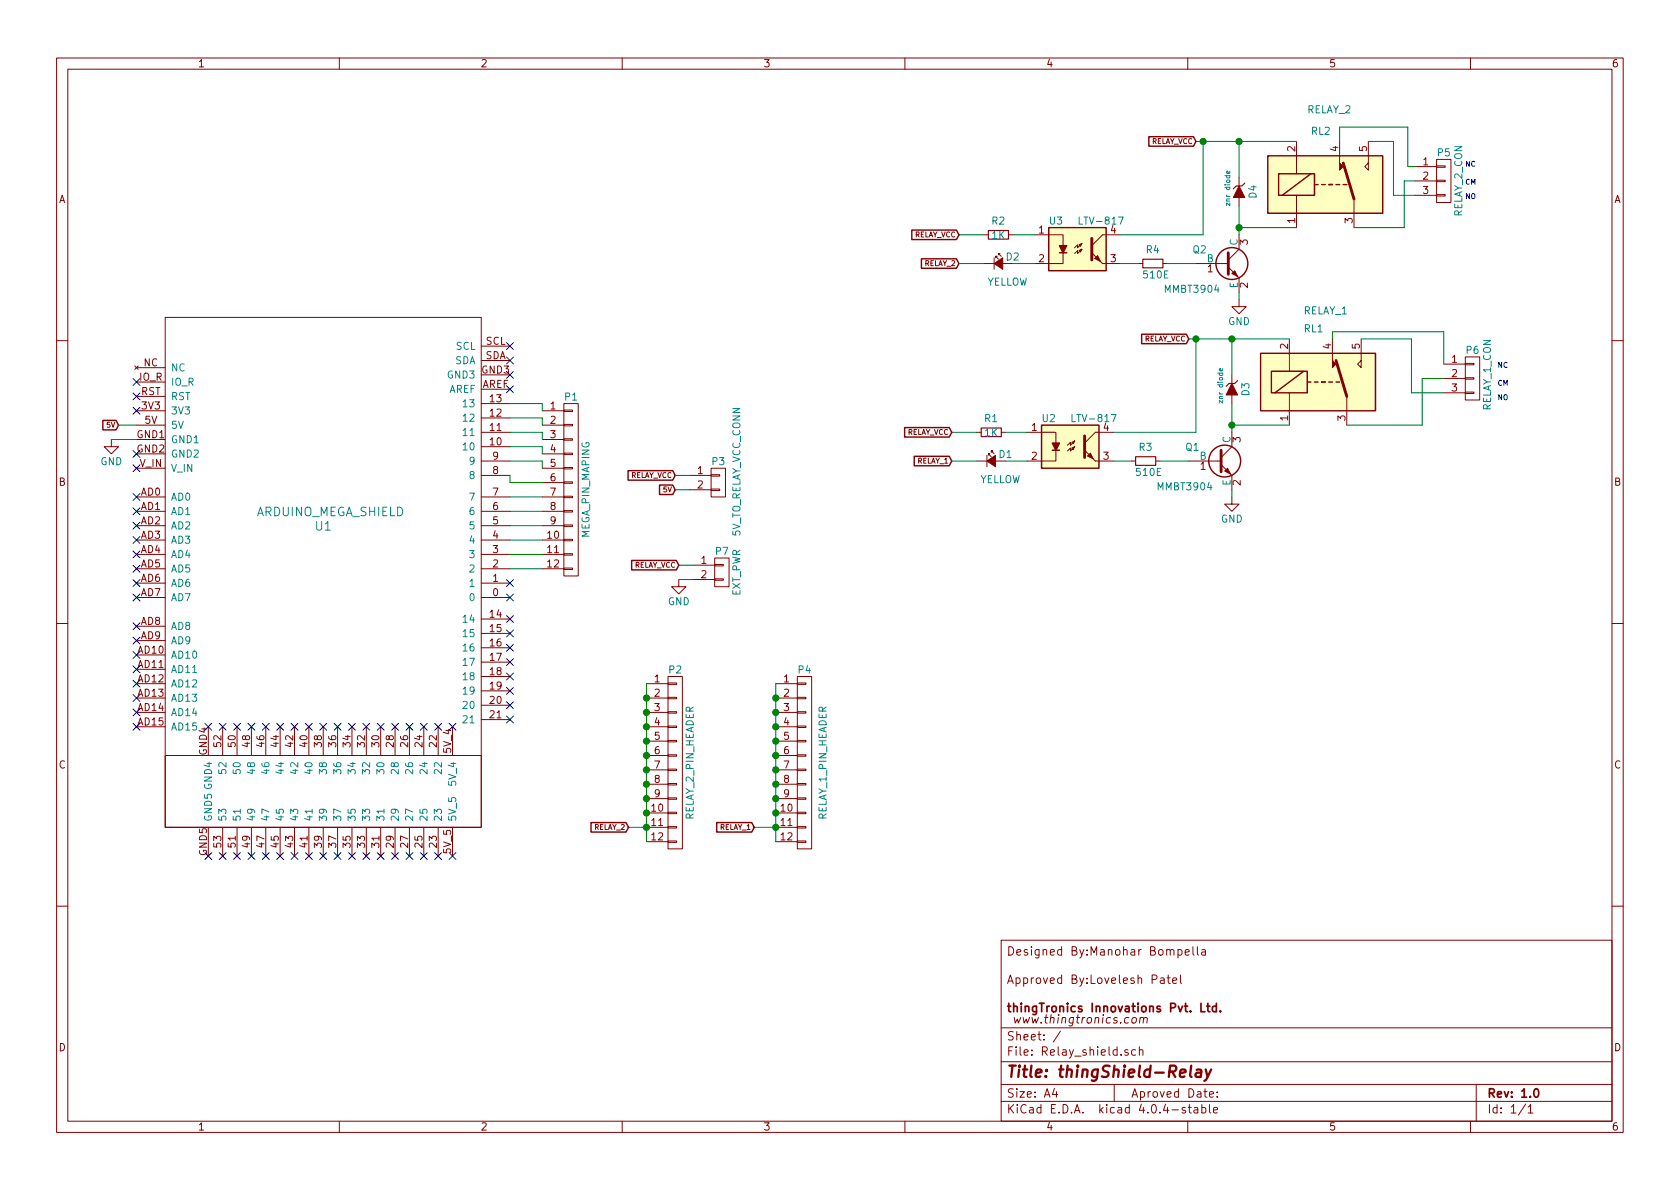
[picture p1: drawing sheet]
EESchema Schematic File Version 2
LIBS:power
LIBS:device
LIBS:transistors
LIBS:conn
LIBS:linear
LIBS:regul
LIBS:74xx
LIBS:cmos4000
LIBS:adc-dac
LIBS:memory
LIBS:xilinx
LIBS:microcontrollers
LIBS:dsp
LIBS:microchip
LIBS:analog_switches
LIBS:motorola
LIBS:texas
LIBS:intel
LIBS:audio
LIBS:interface
LIBS:digital-audio
LIBS:philips
LIBS:display
LIBS:cypress
LIBS:siliconi
LIBS:opto
LIBS:atmel
LIBS:contrib
LIBS:valves
LIBS:arduino_shield
LIBS:Songle_SRD-03VDC-SL-C
LIBS:arduino_mega_shield
LIBS:Relay_shield-cache
EELAYER 25 0
EELAYER END
$Descr A4 11693 8268
encoding utf-8
Sheet 1 1
Title "thingShield-Relay"
Date ""
Rev "1.0"
Comp ""
Comment1 ""
Comment2 ""
Comment3 ""
Comment4 ""
$EndDescr
$Comp
L LTV-817 U3
U 1 1
P 7500 1725
F 0 "U3" H 7300 1925 50  0000 L CNN
F 1 "LTV-817" H 7500 1925 50  0000 L CNN
F 2 "PC817:DIL04" H 7300 1525 50  0001 L CIN
F 3 "" H 7500 1625 50  0000 L CNN
	1    7500 1725
	1    0    0    -1  
$EndComp
$Comp
L R_Small R2
U 1 1
P 6950 1625
F 0 "R2" V 6850 1575 50  0000 L CNN
F 1 "1K" V 6950 1575 50  0000 L CNN
F 2 "Resistors_SMD:R_0805_HandSoldering" H 6950 1625 50  0001 C CNN
F 3 "" H 6950 1625 50  0000 C CNN
	1    6950 1625
	0    1    1    0   
$EndComp
$Comp
L R_Small R4
U 1 1
P 8025 1825
F 0 "R4" V 7925 1775 50  0000 L CNN
F 1 "510E" V 8100 1750 50  0000 L CNN
F 2 "Resistors_SMD:R_0805_HandSoldering" H 8025 1825 50  0001 C CNN
F 3 "" H 8025 1825 50  0000 C CNN
	1    8025 1825
	0    1    1    0   
$EndComp
$Comp
L MMBT3904 Q2
U 1 1
P 8525 1825
F 0 "Q2" H 8300 1925 50  0000 L CNN
F 1 "MMBT3904" H 8100 1650 50  0000 L CNN
F 2 "TO_SOT_Packages_SMD:SOT-23" H 8200 2025 50  0001 L CIN
F 3 "" H 8525 1825 50  0000 L CNN
	1    8525 1825
	1    0    0    -1  
$EndComp
$Comp
L G5Q-1 RL2
U 1 1
P 9025 1475
F 0 "RL2" H 9125 2050 50  0000 L CNN
F 1 "RELAY_2" H 9100 2200 50  0000 L CNN
F 2 "relays:Songle_SRS-03VDC-SL" H 9675 1625 50  0001 L CNN
F 3 "" H 9225 1275 50  0000 C CNN
	1    9025 1475
	1    0    0    -1  
$EndComp
$Comp
L ZENERsmall D4
U 1 1
P 8625 1325
F 0 "D4" H 8625 1425 50  0000 C CNN
F 1 "znr diode" H 8600 1250 35  0000 C CNN
F 2 "Diodes_ThroughHole:D_5W_P10.16mm_Horizontal" H 8625 1325 50  0001 C CNN
F 3 "" H 8625 1325 50  0000 C CNN
	1    8625 1325
	0    1    1    0   
$EndComp
$Comp
L GND #PWR01
U 1 1
P 8625 2075
F 0 "#PWR01" H 8625 1825 50  0001 C CNN
F 1 "GND" H 8625 1925 50  0000 C CNN
F 2 "" H 8625 2075 50  0000 C CNN
F 3 "" H 8625 2075 50  0000 C CNN
	1    8625 2075
	1    0    0    -1  
$EndComp
$Comp
L Led_Small D2
U 1 1
P 6950 1825
F 0 "D2" H 7000 1875 50  0000 L CNN
F 1 "YELLOW" H 6875 1700 50  0000 L CNN
F 2 "LEDs:LED_0805" V 6950 1825 50  0001 C CNN
F 3 "" V 6950 1825 50  0000 C CNN
	1    6950 1825
	1    0    0    -1  
$EndComp
Text GLabel 6675 1825 0    35   Input ~ 0
RELAY_2
$Comp
L LTV-817 U2
U 1 1
P 7450 3100
F 0 "U2" H 7250 3300 50  0000 L CNN
F 1 "LTV-817" H 7450 3300 50  0000 L CNN
F 2 "PC817:DIL04" H 7250 2900 50  0001 L CIN
F 3 "" H 7450 3000 50  0000 L CNN
	1    7450 3100
	1    0    0    -1  
$EndComp
$Comp
L R_Small R1
U 1 1
P 6900 3000
F 0 "R1" V 6800 2950 50  0000 L CNN
F 1 "1K" V 6900 2950 50  0000 L CNN
F 2 "Resistors_SMD:R_0805_HandSoldering" H 6900 3000 50  0001 C CNN
F 3 "" H 6900 3000 50  0000 C CNN
	1    6900 3000
	0    1    1    0   
$EndComp
$Comp
L R_Small R3
U 1 1
P 7975 3200
F 0 "R3" V 7875 3150 50  0000 L CNN
F 1 "510E" V 8050 3125 50  0000 L CNN
F 2 "Resistors_SMD:R_0805_HandSoldering" H 7975 3200 50  0001 C CNN
F 3 "" H 7975 3200 50  0000 C CNN
	1    7975 3200
	0    1    1    0   
$EndComp
$Comp
L MMBT3904 Q1
U 1 1
P 8475 3200
F 0 "Q1" H 8250 3300 50  0000 L CNN
F 1 "MMBT3904" H 8050 3025 50  0000 L CNN
F 2 "TO_SOT_Packages_SMD:SOT-23" H 8150 3400 50  0001 L CIN
F 3 "" H 8475 3200 50  0000 L CNN
	1    8475 3200
	1    0    0    -1  
$EndComp
$Comp
L G5Q-1 RL1
U 1 1
P 8975 2850
F 0 "RL1" H 9075 3425 50  0000 L CNN
F 1 "RELAY_1" H 9075 3550 50  0000 L CNN
F 2 "relays:Songle_SRS-03VDC-SL" H 9625 3000 50  0001 L CNN
F 3 "" H 9175 2650 50  0000 C CNN
	1    8975 2850
	1    0    0    -1  
$EndComp
$Comp
L ZENERsmall D3
U 1 1
P 8575 2700
F 0 "D3" H 8575 2800 50  0000 C CNN
F 1 "znr diode" H 8550 2625 35  0000 C CNN
F 2 "Diodes_ThroughHole:D_5W_P10.16mm_Horizontal" H 8575 2700 50  0001 C CNN
F 3 "" H 8575 2700 50  0000 C CNN
	1    8575 2700
	0    1    1    0   
$EndComp
$Comp
L GND #PWR02
U 1 1
P 8575 3450
F 0 "#PWR02" H 8575 3200 50  0001 C CNN
F 1 "GND" H 8575 3300 50  0000 C CNN
F 2 "" H 8575 3450 50  0000 C CNN
F 3 "" H 8575 3450 50  0000 C CNN
	1    8575 3450
	1    0    0    -1  
$EndComp
$Comp
L Led_Small D1
U 1 1
P 6900 3200
F 0 "D1" H 6950 3250 50  0000 L CNN
F 1 "YELLOW" H 6825 3075 50  0000 L CNN
F 2 "LEDs:LED_0805" V 6900 3200 50  0001 C CNN
F 3 "" V 6900 3200 50  0000 C CNN
	1    6900 3200
	1    0    0    -1  
$EndComp
Text GLabel 6625 3200 0    35   Input ~ 0
RELAY_1
$Comp
L ARDUINO_MEGA_SHIELD U1
U 1 1
P 1600 4000
F 0 "U1" H 2250 4350 60  0000 C CNN
F 1 "ARDUINO_MEGA_SHIELD" H 2300 4450 60  0000 C CNN
F 2 "Arduino:ARDUINO_MEGA_SHIELD" H 1600 4000 60  0001 C CNN
F 3 "" H 1600 4000 60  0001 C CNN
	1    1600 4000
	1    0    0    -1  
$EndComp
$Comp
L CONN_01X12 P2
U 1 1
P 4700 5300
F 0 "P2" H 4700 5950 50  0000 C CNN
F 1 "RELAY_2_PIN_HEADER" V 4800 5300 50  0000 C CNN
F 2 "Pin_Headers:Pin_Header_Straight_1x12_Pitch2.54mm" H 4700 5300 50  0001 C CNN
F 3 "" H 4700 5300 50  0000 C CNN
	1    4700 5300
	1    0    0    -1  
$EndComp
$Comp
L CONN_01X12 P4
U 1 1
P 5600 5300
F 0 "P4" H 5600 5950 50  0000 C CNN
F 1 "RELAY_1_PIN_HEADER" V 5725 5300 50  0000 C CNN
F 2 "Pin_Headers:Pin_Header_Straight_1x12_Pitch2.54mm" H 5600 5300 50  0001 C CNN
F 3 "" H 5600 5300 50  0000 C CNN
	1    5600 5300
	1    0    0    -1  
$EndComp
$Comp
L CONN_01X12 P1
U 1 1
P 3975 3400
F 0 "P1" H 3975 4050 50  0000 C CNN
F 1 "MEGA_PIN_MAPING" V 4075 3400 50  0000 C CNN
F 2 "Pin_Headers:Pin_Header_Straight_1x12_Pitch2.54mm" H 3975 3400 50  0001 C CNN
F 3 "" H 3975 3400 50  0000 C CNN
	1    3975 3400
	1    0    0    -1  
$EndComp
Wire Wire Line
	7800 1825 7925 1825
Wire Wire Line
	8125 1825 8325 1825
Wire Wire Line
	8625 1425 8625 1625
Wire Wire Line
	8625 1575 9025 1575
Connection ~ 8625 1575
Wire Wire Line
	8625 1225 8625 975 
Wire Wire Line
	8325 975  9025 975 
Wire Wire Line
	8625 2025 8625 2075
Wire Wire Line
	7050 1625 7200 1625
Wire Wire Line
	7050 1825 7200 1825
Wire Wire Line
	7800 1625 8375 1625
Wire Wire Line
	8375 1625 8375 975 
Connection ~ 8625 975 
Wire Wire Line
	6675 1625 6850 1625
Connection ~ 8375 975 
Wire Wire Line
	6675 1825 6850 1825
Wire Wire Line
	7750 3200 7875 3200
Wire Wire Line
	8075 3200 8275 3200
Wire Wire Line
	8575 2800 8575 3000
Wire Wire Line
	8575 2950 8975 2950
Connection ~ 8575 2950
Wire Wire Line
	8575 2600 8575 2350
Wire Wire Line
	8275 2350 8975 2350
Wire Wire Line
	8575 3400 8575 3450
Wire Wire Line
	7000 3000 7150 3000
Wire Wire Line
	7000 3200 7150 3200
Wire Wire Line
	7750 3000 8325 3000
Wire Wire Line
	8325 3000 8325 2350
Connection ~ 8575 2350
Wire Wire Line
	6625 3000 6800 3000
Connection ~ 8325 2350
Wire Wire Line
	6625 3200 6800 3200
Wire Wire Line
	9275 2350 9275 2300
Wire Wire Line
	4500 4750 4500 5850
Connection ~ 4500 4850
Connection ~ 4500 5050
Connection ~ 4500 4950
Connection ~ 4500 5150
Connection ~ 4500 5250
Connection ~ 4500 5350
Connection ~ 4500 5450
Connection ~ 4500 5550
Connection ~ 4500 5650
Connection ~ 4500 5750
Wire Wire Line
	5400 4750 5400 5850
Connection ~ 5400 4850
Connection ~ 5400 4950
Connection ~ 5400 5050
Connection ~ 5400 5150
Connection ~ 5400 5250
Connection ~ 5400 5350
Connection ~ 5400 5450
Connection ~ 5400 5550
Connection ~ 5400 5650
Connection ~ 5400 5750
Wire Wire Line
	3550 3950 3775 3950
Wire Wire Line
	3550 3850 3775 3850
Wire Wire Line
	3550 3750 3775 3750
Wire Wire Line
	3550 3650 3775 3650
Wire Wire Line
	3775 3550 3550 3550
Wire Wire Line
	3550 3450 3775 3450
Wire Wire Line
	3775 3350 3550 3350
Wire Wire Line
	3550 3350 3550 3300
Wire Wire Line
	3550 3200 3775 3200
Wire Wire Line
	3775 3200 3775 3250
Wire Wire Line
	3775 3150 3775 3100
Wire Wire Line
	3775 3100 3550 3100
Wire Wire Line
	3775 3050 3775 3000
Wire Wire Line
	3775 3000 3550 3000
Wire Wire Line
	3775 2950 3775 2900
Wire Wire Line
	3775 2900 3550 2900
Wire Wire Line
	3775 2850 3775 2800
Wire Wire Line
	3775 2800 3550 2800
Wire Wire Line
	5250 5750 5400 5750
Wire Wire Line
	4375 5750 4500 5750
NoConn ~ 950  2650
NoConn ~ 950  2850
NoConn ~ 950  3150
NoConn ~ 950  3250
NoConn ~ 950  3450
NoConn ~ 950  3550
NoConn ~ 950  3650
NoConn ~ 950  3750
NoConn ~ 950  3850
NoConn ~ 950  3950
NoConn ~ 950  4050
NoConn ~ 950  4150
NoConn ~ 950  4350
NoConn ~ 950  4450
NoConn ~ 950  4550
NoConn ~ 950  4650
NoConn ~ 950  4750
NoConn ~ 950  4850
NoConn ~ 950  4950
NoConn ~ 950  5050
NoConn ~ 1450 5050
NoConn ~ 1550 5050
NoConn ~ 1650 5050
NoConn ~ 1750 5050
NoConn ~ 1850 5050
NoConn ~ 1950 5050
NoConn ~ 2050 5050
NoConn ~ 2150 5050
NoConn ~ 2250 5050
NoConn ~ 2350 5050
NoConn ~ 2450 5050
NoConn ~ 2550 5050
NoConn ~ 2650 5050
NoConn ~ 2750 5050
NoConn ~ 2850 5050
NoConn ~ 2950 5050
NoConn ~ 3050 5050
NoConn ~ 3150 5050
NoConn ~ 1450 5950
NoConn ~ 1550 5950
NoConn ~ 1650 5950
NoConn ~ 1750 5950
NoConn ~ 1850 5950
NoConn ~ 1950 5950
NoConn ~ 2050 5950
NoConn ~ 2150 5950
NoConn ~ 2250 5950
NoConn ~ 2350 5950
NoConn ~ 2450 5950
NoConn ~ 2550 5950
NoConn ~ 2650 5950
NoConn ~ 2750 5950
NoConn ~ 2850 5950
NoConn ~ 2950 5950
NoConn ~ 3050 5950
NoConn ~ 3150 5950
NoConn ~ 3550 4300
NoConn ~ 3550 4400
NoConn ~ 3550 4500
NoConn ~ 3550 4600
NoConn ~ 3550 4700
NoConn ~ 3550 4800
NoConn ~ 3550 4900
NoConn ~ 3550 5000
NoConn ~ 3550 4050
NoConn ~ 3550 4150
NoConn ~ 3550 2700
NoConn ~ 3550 2600
NoConn ~ 3550 2500
NoConn ~ 3550 2400
Text GLabel 4700 3400 0    35   Input ~ 0
5V
$Comp
L GND #PWR03
U 1 1
P 775 3050
F 0 "#PWR03" H 775 2800 50  0001 C CNN
F 1 "GND" H 775 2900 50  0000 C CNN
F 2 "" H 775 3050 50  0000 C CNN
F 3 "" H 775 3050 50  0000 C CNN
	1    775  3050
	1    0    0    -1  
$EndComp
Wire Wire Line
	950  3050 775  3050
Text GLabel 825  2950 0    35   Input ~ 0
5V
Wire Wire Line
	825  2950 950  2950
$Comp
L CONN_01X02 P3
U 1 1
P 5000 3350
F 0 "P3" H 5000 3500 50  0000 C CNN
F 1 "5V_TO_RELAY_VCC_CONN" V 5125 3425 50  0000 C CNN
F 2 "Pin_Headers:Pin_Header_Straight_1x02_Pitch2.54mm" H 5000 3350 50  0001 C CNN
F 3 "" H 5000 3350 50  0000 C CNN
	1    5000 3350
	1    0    0    -1  
$EndComp
Wire Wire Line
	4700 3400 4800 3400
Text GLabel 4700 3300 0    35   Input ~ 0
RELAY_VCC
Wire Wire Line
	4700 3300 4800 3300
$Comp
L CONN_01X03 P5
U 1 1
P 10050 1250
F 0 "P5" H 10050 1450 50  0000 C CNN
F 1 "RELAY_2_CON" V 10150 1250 50  0000 C CNN
F 2 "Connectors:gmkds_3-3-5,08" H 10050 1250 50  0001 C CNN
F 3 "" H 10050 1250 50  0000 C CNN
	1    10050 1250
	1    0    0    -1  
$EndComp
$Comp
L CONN_01X03 P6
U 1 1
P 10250 2625
F 0 "P6" H 10250 2825 50  0000 C CNN
F 1 "RELAY_1_CON" V 10350 2650 50  0000 C CNN
F 2 "Connectors:gmkds_3-3-5,08" H 10250 2625 50  0001 C CNN
F 3 "" H 10250 2625 50  0000 C CNN
	1    10250 2625
	1    0    0    -1  
$EndComp
Wire Wire Line
	9325 975  9325 875 
Wire Wire Line
	9325 875  9800 875 
Wire Wire Line
	9800 875  9800 1150
Wire Wire Line
	9800 1150 9850 1150
Wire Wire Line
	9525 975  9700 975 
Wire Wire Line
	9700 975  9700 1350
Wire Wire Line
	9700 1350 9850 1350
Wire Wire Line
	9425 1575 9775 1575
Wire Wire Line
	9775 1575 9775 1250
Wire Wire Line
	9775 1250 9850 1250
Wire Wire Line
	9375 2950 9900 2950
Wire Wire Line
	9900 2950 9900 2625
Wire Wire Line
	9900 2625 10050 2625
Wire Wire Line
	9475 2350 9825 2350
Wire Wire Line
	9825 2350 9825 2725
Wire Wire Line
	9825 2725 10050 2725
Wire Wire Line
	9275 2300 10050 2300
Wire Wire Line
	10050 2300 10050 2525
Text Notes 10200 1150 0    35   ~ 0
NC
Text Notes 10200 1375 0    35   ~ 0
NO\n
Text Notes 10425 2550 0    35   ~ 0
NC
Text Notes 10425 2675 0    35   ~ 0
CM\n
Text Notes 10425 2775 0    35   ~ 0
NO\n
Text Notes 10200 1275 0    35   ~ 0
CM\n
Text GLabel 4375 5750 0    35   Input ~ 0
RELAY_2
Text GLabel 5250 5750 0    35   Input ~ 0
RELAY_1
Text GLabel 8275 2350 0    35   Input ~ 0
RELAY_VCC
Text GLabel 8325 975  0    35   Input ~ 0
RELAY_VCC
Text GLabel 6675 1625 0    35   Input ~ 0
RELAY_VCC
Text GLabel 6625 3000 0    35   Input ~ 0
RELAY_VCC
$Comp
L CONN_01X02 P7
U 1 1
P 5025 3975
F 0 "P7" H 5025 4125 50  0000 C CNN
F 1 "EXT_PWR" V 5125 3975 50  0000 C CNN
F 2 "Connectors:gmkds_3-2-5,08" H 5025 3975 50  0001 C CNN
F 3 "" H 5025 3975 50  0000 C CNN
	1    5025 3975
	1    0    0    -1  
$EndComp
Text GLabel 4725 3925 0    35   Input ~ 0
RELAY_VCC
Wire Wire Line
	4725 3925 4825 3925
$Comp
L GND #PWR04
U 1 1
P 4725 4025
F 0 "#PWR04" H 4725 3775 50  0001 C CNN
F 1 "GND" H 4725 3875 50  0000 C CNN
F 2 "" H 4725 4025 50  0000 C CNN
F 3 "" H 4725 4025 50  0000 C CNN
	1    4725 4025
	1    0    0    -1  
$EndComp
Wire Wire Line
	4725 4025 4825 4025
NoConn ~ 950  2750
$EndSCHEMATC
